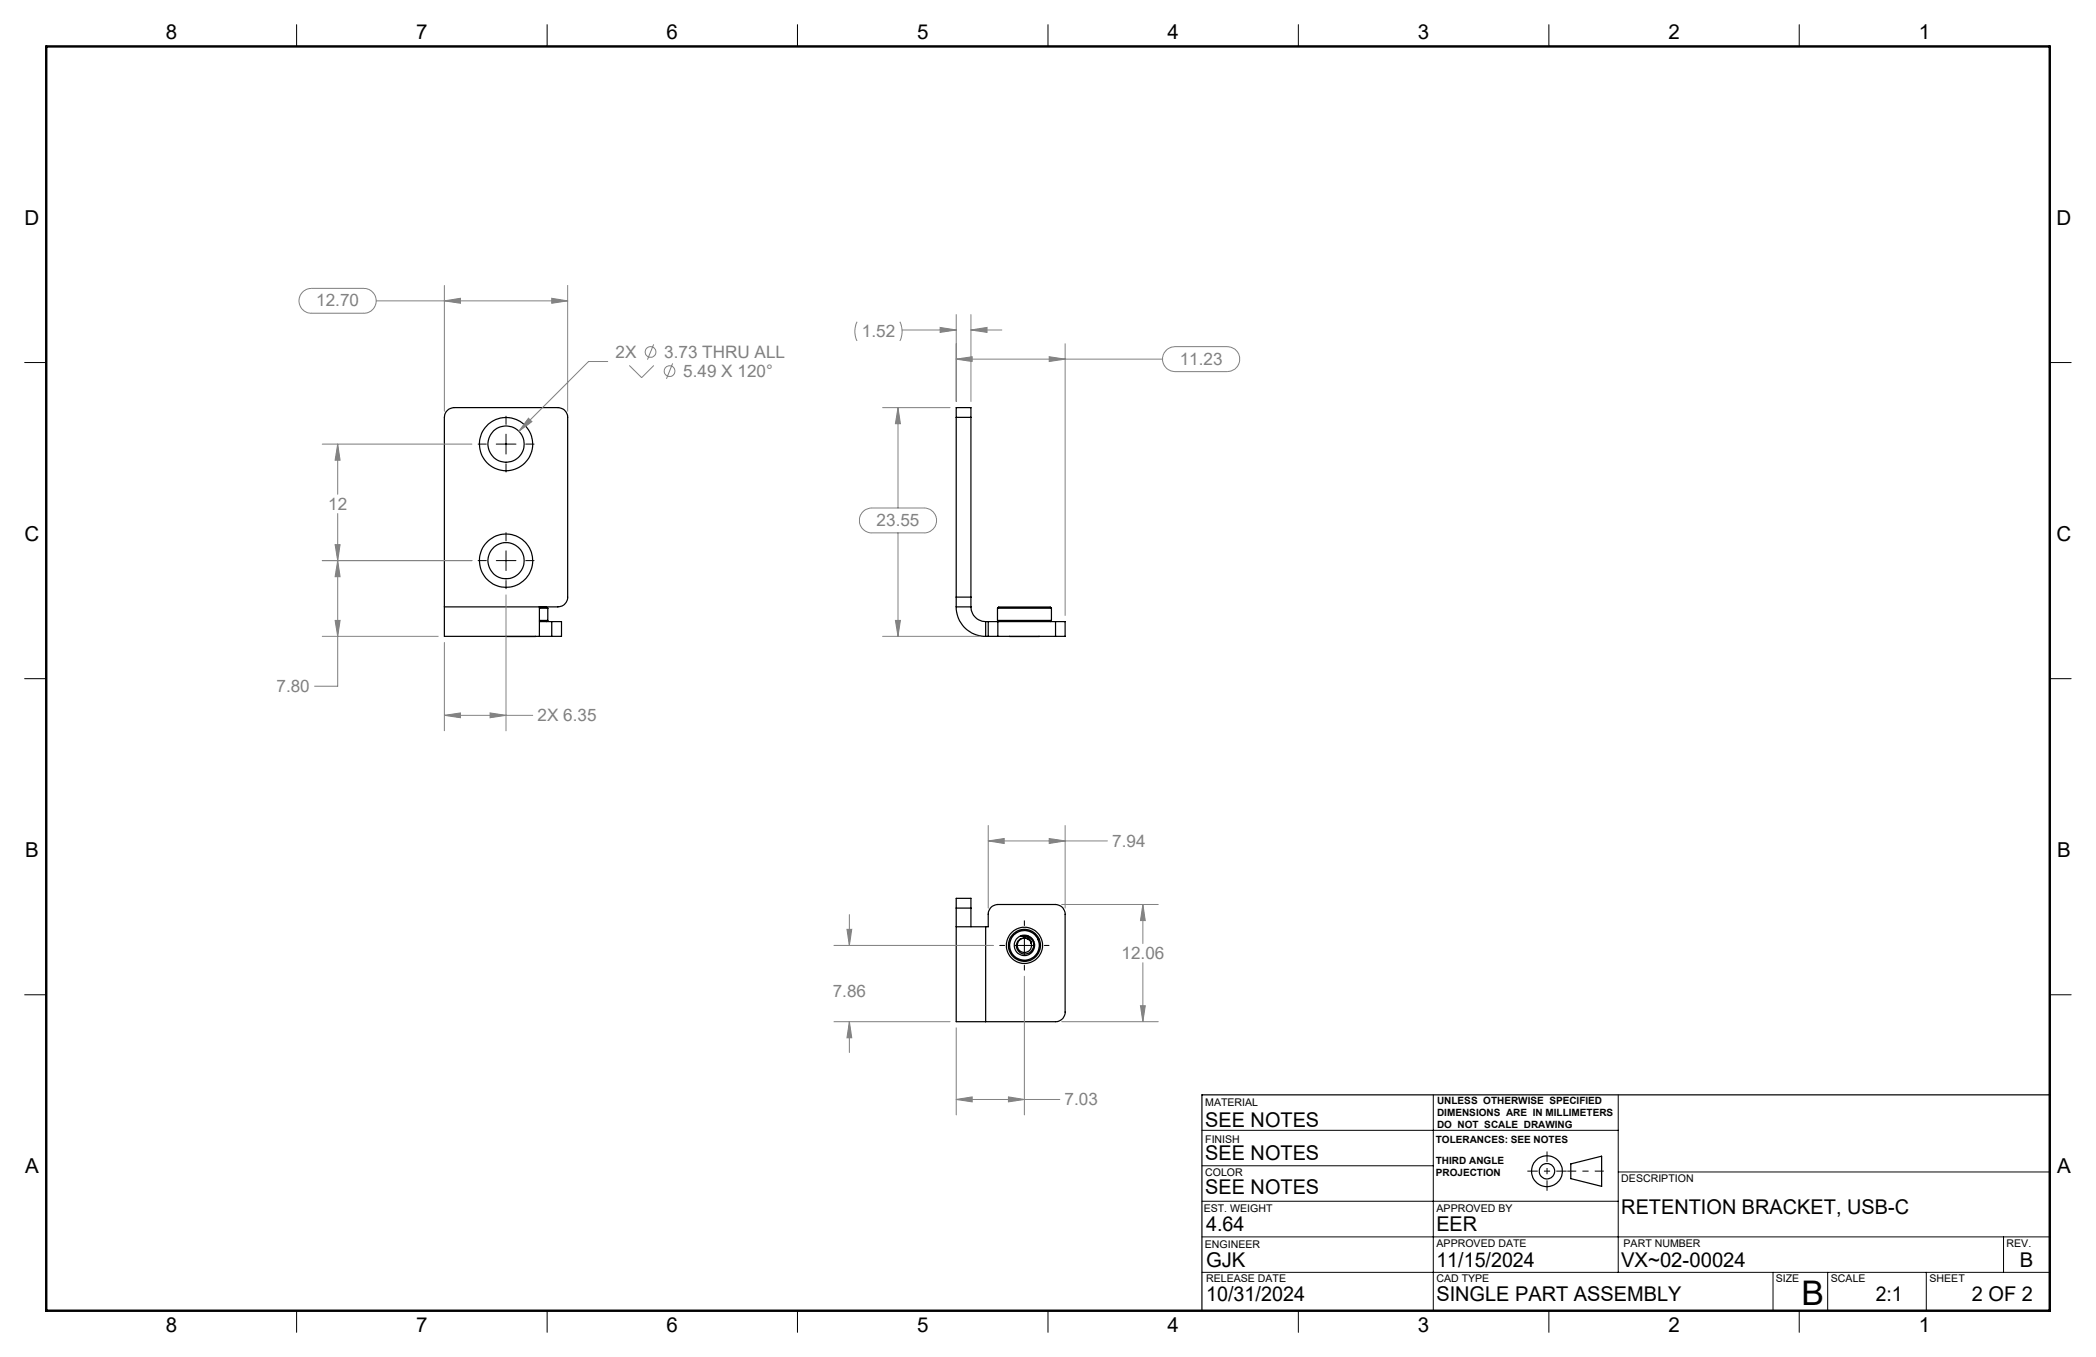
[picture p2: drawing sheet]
<svg xmlns="http://www.w3.org/2000/svg" width="432mm" height="279mm" viewBox="0 0 432 279" stroke-linecap="round" stroke-linejoin="round" font-family="sans-serif">
<g fill="none" stroke="#000" stroke-width=".25">
<path d="M92.3 84.4l1.3-.5h21.3a1.98 1.98 0 0 1 2 2v37a2.03 2.03 0 0 1-2 2.1h-23.4v-39.1l.2-.8zM197 85.9v-2h3v2M197 85.9h3M197 85.9v37M200 85.9v37M91.5 125v6h22.2M104.2 131h6.1M111.1 127.7h1.8M111.1 125.2h1.8M111.1 125h.4a1.65 1.65 0 0 1 1.4 .2M111.1 125v6M111.1 128h2.6"/>
<path d="M112.9 125.2v2.5M112.9 127.7l-.3 .3M113.7 128h2v3h-2M113.7 128v3M197 122.9v2.1M197 125a6 6 0 0 0 6.1 6M197 122.9h3M197 125h3M200 122.9v2.1M200 125a3.1 3.1 0 0 0 3.1 3M203.1 128h.5M203.1 131h.5"/>
<path d="M203.1 128v3M203.6 128h2M203.6 131h2M203.6 128v3M205.5 127.7h11.1M205.5 125.2h11.1M205.5 125.2a1.84 1.84 0 0 1 1.6-.2h8.2a1.52 1.52 0 0 1 1.3 .2M205.5 125.2v2.5M205.5 127.7l.2 .3M205.6 128v3M205.6 128h11.9M205.6 131h11.9"/>
<path d="M208 131h6.1M216.6 125.2v2.5M216.6 127.7l-.2 .3M217.5 128h1.9v3h-1.9M217.5 128v3M197 190.8h6.1M197 187v23.4h6.1M197 187v-2h3v2M197 187h3M200 187v3.8M203.1 190.8h.5v-2.6a1.97 1.97 0 0 1 2-2h11.9a1.98 1.98 0 0 1 1.9 2v20.2a1.92 1.92 0 0 1-1.9 2h-14.4M203.1 190.8v19.6"/>
<path d="M210.3 192.8a1.87 1.87 0 0 1 2.6 1.9 1.87 1.87 0 0 1-3 1.3 1.59 1.59 0 0 1 .2-2.6 1.59 1.59 0 0 1 2.4 .9 1.71 1.71 0 0 0-2.2-1.5zM211.9 193.5a1.47 1.47 0 0 0-2.2 .7 1.47 1.47 0 0 0 1.3 1.9 1.47 1.47 0 0 0 1.5-1.8M212.3 194l.2 .3M323.6 239.6l6.4-1.5v6.2l-6.4-1.6zM422.3 225.4h-174.7v44.5"/>
<circle cx="104.3" cy="91.5" r="5.5"/>
<circle cx="104.3" cy="91.4" r="3.7"/>
<circle cx="104.3" cy="115.4" r="5.5"/>
<circle cx="104.3" cy="115.4" r="3.7"/>
<circle cx="211" cy="194.7" r="2.1"/>
<circle cx="211" cy="194.6" r="3"/>
<circle cx="211" cy="194.6" r="3.7"/>
<circle cx="211" cy="194.6" r="3.3"/>
<circle cx="318.7" cy="241.1" r="3.2"/>
<circle cx="318.7" cy="241.2" r="1.6"/>
</g>
<g fill="none" stroke="#808080" stroke-width=".21">
<path d="M91.5 58.8v25.9M116.9 58.8v25.9M62.5 60a2.68 2.68 0 0 1 1.7-.6h10.7a2.56 2.56 0 0 1 2.6 2.5 2.56 2.56 0 0 1-2.6 2.6h-10.7a2.56 2.56 0 0 1-2.4-1.7 2.56 2.56 0 0 1 .7-2.8zM77.5 61.9h39.4M91.5 61.9l3.4-.5v1zM113.7 61.4l3.2 .5-3.2 .5zM125.2 74.4h-4l-14.3 14.4M129.6 75.2l2.6 2.6 2.5-2.6M134.7 70.9l-1.3 3.1M138.6 74.8l-1.3 3.2M176.6 66.3a4.5 4.5 0 0 0 0 3.9M185.4 66.3a4.5 4.5 0 0 1 0 3.9"/>
<path d="M185.8 67.9h11.2M193.7 67.4l3.3 .5-3.3 .5zM197 73.9l3.3-.5v1zM197 64.8v17.9M197 73.9h42.5M200 67.9l3.3-.5v1zM200 64.8v17.9M200 67.9h6.4M216.1 73.4l3.3 .5-3.3 .5zM219.4 70.8v55.9M240.2 72.2a2.79 2.79 0 0 1 1.8-.8h10.8a2.58 2.58 0 0 1 2.6 2.5 2.58 2.58 0 0 1-2.6 2.6h-10.8a2.58 2.58 0 0 1-2.3-1.6 2.58 2.58 0 0 1 .5-2.7zM66.4 91.4h30.8"/>
<path d="M69.6 91.4l.5 3.4h-1.1zM69.6 91.4v10.4M108.9 86.1l.7 .7-2.7 2zM181.8 83.9h13.9M185 83.9l.5 3.3h-1zM185 83.9v20.7M66.4 115.4h30.8M69 112.1h1.1l-.5 3.3zM69.6 115.4l.5 3.3h-1.1zM69.6 105.7v35.6h-4.8M177.9 105.2l.6-.4 .9-.2h11a2.56 2.56 0 0 1 2.5 2.6 2.56 2.56 0 0 1-2.5 2.5h-10.8a2.56 2.56 0 0 1-2.4-1.6 2.56 2.56 0 0 1 .7-2.9zM185 109.7v21.3"/>
<path d="M66.4 131h23.9M69 127.7h1.1l-.5 3.3zM91.5 132.3v18.2M104.2 122.5v28M181.8 131h20M184.5 127.7h1l-.5 3.3zM91.5 147.3l3.4-.5v1zM91.5 147.3h18.2M101 146.8l3.2 .5-3.2 .5zM203.6 173.1l3.3-.5v1.1zM203.6 170v17M203.6 173.1h24.5"/>
<path d="M216.1 172.6l3.3 .5-3.3 .6zM219.4 170v17M171.8 194.7h32.9M174.5 191.3h1l-.5 3.4zM175 188.3v6.4M218.7 186.2h19.9M235.4 186.2l.5 3.3h-1zM235.4 186.2v8.1M235.4 198.2v12.2M171.8 210.4h23.9M175 210.4l.5 3.3h-1zM175 210.4v6.3"/>
<path d="M197 211.6v18M211 201v28.6M218.7 210.4h19.9M234.9 207.1h1l-.5 3.3zM197 226.4l3.3-.6v1.1zM197 226.4h21.3M207.8 225.8l3.2 .6-3.2 .5z"/>
<circle cx="134" cy="72.5" r="1.1"/>
<circle cx="137.9" cy="76.4" r="1.1"/>
</g>
<path d="M330.4 241.1h-7.5" fill="none" stroke="#000" stroke-width=".21" stroke-dasharray="15.2 1.3 1.3 1.3" stroke-dashoffset="13.4" stroke-linecap="butt"/>
<path d="M318.7 237.1v8.1M314.7 241.1h8.1" fill="none" stroke="#000" stroke-width=".21" stroke-dasharray="15.2 1.3 1.3 1.3" stroke-dashoffset="13.1" stroke-linecap="butt"/>
<g fill="none" stroke="#000" stroke-width=".21">
<path d="M61.1 5.1v4.5M112.7 5.1v4.5M164.3 5.1v4.5M215.9 5.1v4.5M267.5 5.1v4.5M319.1 5.1v4.5M370.7 5.1v4.5M5.1 74.6h4.4M422.3 74.6h4.4M98.5 91.4h1.7M102.2 91.4h4.1M104.2 85.7v1.7"/>
<path d="M104.2 89.4v4.1M104.2 95.5v1.7M108.3 91.4h1.7M98.5 115.4h1.7M102.2 115.4h4.1M104.2 109.7v1.7M104.2 113.4v4.1M104.2 119.5v1.7M108.3 115.4h1.7M5.1 139.7h4.4M422.3 139.7h4.4M206 194.7h1"/>
<path d="M209 194.7h4.1M211 189.6v1M211 192.6v4.1M211 198.7v1M215.1 194.7h1M5.1 204.8h4.4M422.3 204.8h4.4M247.6 232.7h85.8M295.3 225.4v44.5M333.4 225.4v36.6M247.6 254.7h174.7M247.6 247.3h85.8"/>
<path d="M247.6 240h47.7M333.4 241.3h88.9M412.7 254.7v7.3M61.1 269.9v4.4M112.7 269.9v4.4M164.3 269.9v4.4M215.9 269.9v4.4M247.6 262h174.7M267.5 269.9v4.4M319.1 269.9v4.4M365.3 262v7.9M370.7 269.9v4.4"/>
<path d="M376.5 262v7.9M396.8 262v7.9"/>
</g>
<path d="M9.5 9.6h412.8v260.3h-412.8z" fill="none" stroke="#000" stroke-width=".5"/>
<path d="M197 73.9l3.3-.5v1zM216.1 73.4l3.3 .5-3.3 .5zM184.5 127.7h1l-.5 3.3zM185 83.9l.5 3.3h-1zM193.7 67.4l3.3 .5-3.3 .5zM200 67.9l3.3-.5v1zM235.4 186.2l.5 3.3h-1zM234.9 207.1h1l-.5 3.3zM174.5 191.3h1l-.5 3.4zM175 210.4l.5 3.3h-1zM197 226.4l3.3-.6v1.1zM207.8 225.8l3.2 .6-3.2 .5zM216.1 172.6l3.3 .5-3.3 .6zM203.6 173.1l3.3-.5v1.1zM108.9 86.1l-2 2.7 2.7-2zM113.7 61.4l3.2 .5-3.2 .5zM91.5 61.9l3.4-.5v1zM69.6 91.4l.5 3.4h-1.1zM69 112.1h1.1l-.5 3.3zM69 127.7h1.1l-.5 3.3zM69.6 115.4l.5 3.3h-1.1zM91.5 147.3l3.4-.5v1zM101 146.8l3.2 .5-3.2 .5z" fill="#808080"/>
<text font-size="7" x="371.2" y="268.7">B</text>
<g font-size="4.2">
<text x="34.1" y="8.1">8</text>
<text x="85.7" y="8.1">7</text>
<text x="137.3" y="8.1">6</text>
<text x="188.9" y="8.1">5</text>
<text x="240.5" y="8.1">4</text>
<text x="292.1" y="8.1">3</text>
<text x="343.7" y="8.1">2</text>
<text x="395.3" y="8.1">1</text>
<text x="5.1" y="46.4">D</text>
<text x="423.7" y="46.4">D</text>
<text x="5.1" y="111.4">C</text>
<text x="423.7" y="111.4">C</text>
<text x="5.2" y="176.5">B</text>
<text x="423.8" y="176.5">B</text>
<text x="248.3" y="232">SEE NOTES</text>
<text x="248.3" y="238.9">SEE NOTES</text>
<text x="5.2" y="241.6">A</text>
<text x="248.3" y="245.9">SEE NOTES</text>
<text x="423.8" y="241.6">A</text>
<text x="334" y="249.9">RETENTION BRACKET, USB-C</text>
<text x="248.5" y="253.4">4.64</text>
<text x="295.9" y="253.4">EER</text>
<text x="248.5" y="260.8">GJK</text>
<text x="295.9" y="260.8">11/15/2024</text>
<text x="334" y="260.8">VX~02-00024</text>
<text x="416.1" y="260.9">B</text>
<text x="248.5" y="267.9">10/31/2024</text>
<text x="295.9" y="267.9">SINGLE PART ASSEMBLY</text>
<text x="386.5" y="267.9">2:1</text>
<text x="406.2" y="267.9">2 OF 2</text>
<text x="34.1" y="274.2">8</text>
<text x="85.7" y="274.2">7</text>
<text x="137.3" y="274.2">6</text>
<text x="188.9" y="274.2">5</text>
<text x="240.5" y="274.2">4</text>
<text x="292.1" y="274.2">3</text>
<text x="343.7" y="274.2">2</text>
<text x="395.3" y="274.2">1</text>
</g>
<g font-size="3.5" fill="#808080">
<text x="65.2" y="63.1">12.70</text>
<text x="177.6" y="69.4">1.52</text>
<text x="126.8" y="73.6">2X</text>
<text x="136.8" y="73.6">3.73 THRU ALL</text>
<text x="140.8" y="77.6">5.49 X 120°</text>
<text x="243.1" y="75.1">11.23</text>
<text x="67.6" y="104.9">12</text>
<text x="180.6" y="108.3">23.55</text>
<text x="57" y="142.4">7.80</text>
<text x="110.8" y="148.4">2X 6.35</text>
<text x="229.1" y="174.3">7.94</text>
<text x="231.1" y="197.4">12.06</text>
<text x="171.6" y="205.3">7.86</text>
<text x="219.3" y="227.5">7.03</text>
</g>
<g font-size="2.2">
<text x="248.3" y="227.6">MATERIAL</text>
<text x="248.3" y="235.3">FINISH</text>
<text x="248.3" y="242.1">COLOR</text>
<text x="334" y="243.4">DESCRIPTION</text>
<text x="248" y="249.5">EST. WEIGHT</text>
<text x="296" y="249.5">APPROVED BY</text>
<text x="248.2" y="257">ENGINEER</text>
<text x="296" y="256.8">APPROVED DATE</text>
<text x="334.5" y="256.8">PART NUMBER</text>
<text x="413.4" y="256.8">REV.</text>
<text x="248.5" y="264">RELEASE DATE</text>
<text x="295.9" y="264">CAD TYPE</text>
<text x="365.8" y="264">SIZE</text>
<text x="377.2" y="264">SCALE</text>
<text x="397.5" y="264">SHEET</text>
</g>
<g font-size="2.1">
<text x="296.1" y="227.3">UNLESS OTHERWISE SPECIFIED</text>
<text x="296.1" y="229.8">DIMENSIONS ARE IN MILLIMETERS</text>
<text x="296.1" y="232.3">DO NOT SCALE DRAWING</text>
<text x="295.8" y="235.3">TOLERANCES: SEE NOTES</text>
<text x="295.8" y="239.6">THIRD ANGLE</text>
<text x="295.8" y="242.1">PROJECTION</text>
</g>
</svg>
